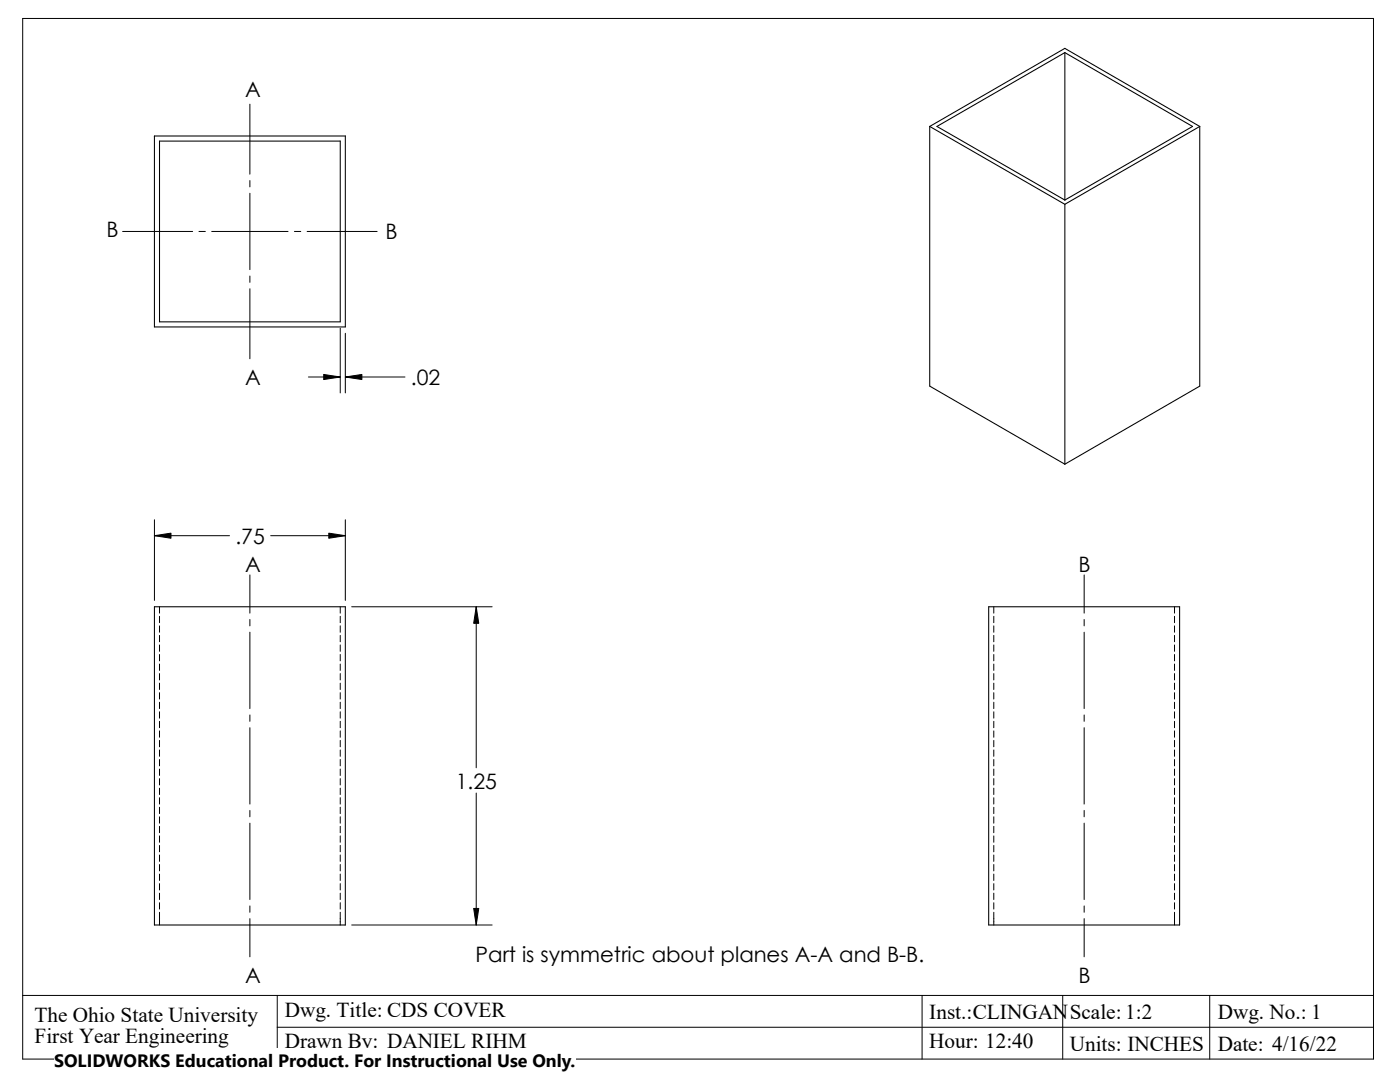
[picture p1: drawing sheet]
<svg xmlns="http://www.w3.org/2000/svg" width="279mm" height="216mm" viewBox="0 0 279 216" stroke-linecap="round" stroke-linejoin="round" font-family="sans-serif">
<g fill="none" stroke="#000" stroke-width=".2">
<path d="M4.5 3.7h269.6v207.6h-269.6zM49.9 20.8v14M49.9 36v1.3M49.9 38.6v15.2M24.5 46.2h13.9M39.7 46.2h1.3M42.2 46.2h15.3M49.9 55.1v1.2M49.9 57.6v14M58.8 46.2h1.2M61.3 46.2h14M61.6 75.2h6.3"/>
<path d="M67.9 65.5v12.9M68.9 66.5v11.9M68.9 75.2h11.9M30.8 106.9h15M30.8 103.7v16.1M49.9 114.7v7.6M54 106.9h14.9M68.9 103.7v16.1M216.4 114.7v7.6M31.8 121.1v1.2M31.8 123v1.2M31.8 124.9v1.3"/>
<path d="M31.8 126.8v1.3M31.8 128.7v1.3M31.8 130.6v1.3M31.8 132.5v1.3M31.8 134.4v1.3M31.8 136.3v1.3M31.8 138.2v1.3M49.9 123.6v1.3M49.9 126.2v15.2M67.9 121.1v1.2M67.9 123v1.2M67.9 124.9v1.3"/>
<path d="M67.9 126.8v1.3M67.9 128.7v1.3M67.9 130.6v1.3M67.9 132.5v1.3M67.9 134.4v1.3M67.9 136.3v1.3M67.9 138.2v1.3M70.2 121.1h28M95 121.1v32.1M198.3 121.1v1.2M198.3 123v1.2M198.3 124.9v1.3"/>
<path d="M198.3 126.8v1.3M198.3 128.7v1.3M198.3 130.6v1.3M198.3 132.5v1.3M198.3 134.4v1.3M198.3 136.3v1.3M198.3 138.2v1.3M216.4 123.6v1.3M216.4 126.2v15.2M234.4 121.1v1.2M234.4 123v1.2M234.4 124.9v1.3"/>
<path d="M234.4 126.8v1.3M234.4 128.7v1.3M234.4 130.6v1.3M234.4 132.5v1.3M234.4 134.4v1.3M234.4 136.3v1.3M234.4 138.2v1.3M31.8 140.1v1.3M31.8 142v1.3M31.8 143.9v1.3M31.8 145.8v1.3M31.8 147.7v1.3"/>
<path d="M31.8 149.6v1.3M31.8 151.6v1.2M31.8 153.5v1.2M31.8 155.4v1.2M31.8 157.3v1.2M31.8 159.2v1.2M49.9 142.7v1.2M49.9 145.2v15.2M67.9 140.1v1.3M67.9 142v1.3M67.9 143.9v1.3M67.9 145.8v1.3"/>
<path d="M67.9 147.7v1.3M67.9 149.6v1.3M67.9 151.6v1.2M67.9 153.5v1.2M67.9 155.4v1.2M67.9 157.3v1.2M67.9 159.2v1.2M95 158.2v26.4M198.3 140.1v1.3M198.3 142v1.3M198.3 143.9v1.3M198.3 145.8v1.3"/>
<path d="M198.3 147.7v1.3M198.3 149.6v1.3M198.3 151.6v1.2M198.3 153.5v1.2M198.3 155.4v1.2M198.3 157.3v1.2M198.3 159.2v1.2M216.4 142.7v1.2M216.4 145.2v15.2M234.4 140.1v1.3M234.4 142v1.3M234.4 143.9v1.3"/>
<path d="M234.4 145.8v1.3M234.4 147.7v1.3M234.4 149.6v1.3M234.4 151.6v1.2M234.4 153.5v1.2M234.4 155.4v1.2M234.4 157.3v1.2M234.4 159.2v1.2M31.8 161.1v1.2M31.8 163v1.3M31.8 164.9v1.3M31.8 166.8v1.3"/>
<path d="M31.8 168.7v1.3M31.8 170.6v1.3M31.8 172.5v1.3M31.8 174.4v1.3M31.8 176.3v1.3M31.8 178.2v1.3M49.9 161.7v1.3M49.9 164.3v15.2M67.9 161.1v1.2M67.9 163v1.3M67.9 164.9v1.3M67.9 166.8v1.3"/>
<path d="M67.9 168.7v1.3M67.9 170.6v1.3M67.9 172.5v1.3M67.9 174.4v1.3M67.9 176.3v1.3M67.9 178.2v1.3M198.3 161.1v1.2M198.3 163v1.3M198.3 164.9v1.3M198.3 166.8v1.3M198.3 168.7v1.3M198.3 170.6v1.3"/>
<path d="M198.3 172.5v1.3M198.3 174.4v1.3M198.3 176.3v1.3M198.3 178.2v1.3M216.4 161.7v1.3M216.4 164.3v15.2M234.4 161.1v1.2M234.4 163v1.3M234.4 164.9v1.3M234.4 166.8v1.3M234.4 168.7v1.3M234.4 170.6v1.3"/>
<path d="M234.4 172.5v1.3M234.4 174.4v1.3M234.4 176.3v1.3M234.4 178.2v1.3M4.5 198.6h269.6M31.8 180.1v1.3M31.8 182v2.6M49.9 180.8v1.2M49.9 183.3v7.6M55.3 198.6v12.7M67.9 180.1v1.3M67.9 182v2.6"/>
<path d="M70.2 184.6h28M184 198.6v12.7M198.3 180.1v1.3M198.3 182v2.6M212.1 198.6v12.7M216.4 180.8v1.2M216.4 183.3v7.6M234.4 180.1v1.3M234.4 182v2.6M241.4 198.6v12.7M55.3 205h218.8"/>
</g>
<g fill="none" stroke="#000" stroke-width=".21">
<path d="M212.5 10.5l-25.5 14.7 25.5 14.7M212.5 10.5l25.5 14.7-25.5 14.7M212.5 10.5v29.4M30.8 27.1h38.1v38.1h-38.1zM31.8 28.2h36.1v36h-36.1zM185.5 25.2l27-15.5 26.9 15.5M185.5 25.2l27 15.6M185.5 25.2v51.8l27 15.6M239.4 25.2l-26.9 15.6M239.4 25.2v51.8l-26.9 15.6M212.5 40.8v51.8M30.8 121.1h38.1v63.5h-38.1z"/>
<path d="M197.3 121.1h38.1v63.5h-38.1z"/>
</g>
<path d="M64.6 74.7l3.3 .5-3.3 .5zM68.9 75.2l3.3-.5v1zM30.8 106.9l3.3-.5v1zM65.6 106.4l3.3 .5-3.3 .5zM95 121.1l.5 3.3h-1zM94.5 181.3h1l-.5 3.3z" fill="#000" stroke="#000" stroke-width=".2"/>
<path d="M10.8 209.2h104.1v6.7h-104.1z" fill="#fff"/>
<g font-size="4.2">
<text x="48.9" y="19.3">A</text>
<text x="21.3" y="47.2">B</text>
<text x="76.9" y="47.8">B</text>
<text x="48.9" y="76.9">A</text>
<text x="82" y="76.9">.02</text>
<text x="47" y="108.6">.75</text>
<text x="48.9" y="114.1">A</text>
<text x="215.3" y="114.1">B</text>
<text x="91" y="157.4">1.25</text>
<text x="94.9" y="191.9">Part is symmetric about planes A-A and B-B.</text>
<text x="48.9" y="196.1">A</text>
<text x="215.3" y="196.1">B</text>
<text x="6.9" y="203.9">The Ohio State University</text>
<text x="56.9" y="202.9">Dwg. Title: CDS COVER</text>
<text x="185.5" y="203.2">Inst.:CLINGAN</text>
<text x="213.5" y="203.2">Scale: 1:2</text>
<text x="243.1" y="203.2">Dwg. No.: 1</text>
<text x="6.9" y="208.1">First Year Engineering</text>
<text x="56.9" y="209.2">Drawn By: DANIEL RIHM</text>
<text x="185.5" y="209.2">Hour: 12:40</text>
<text x="213.5" y="209.6">Units: INCHES</text>
<text x="243" y="209.6">Date: 4/16/22</text>
</g>
<text font-size="3.6" x="10.8" y="213">SOLIDWORKS Educational Product. For Instructional Use Only.</text>
</svg>
